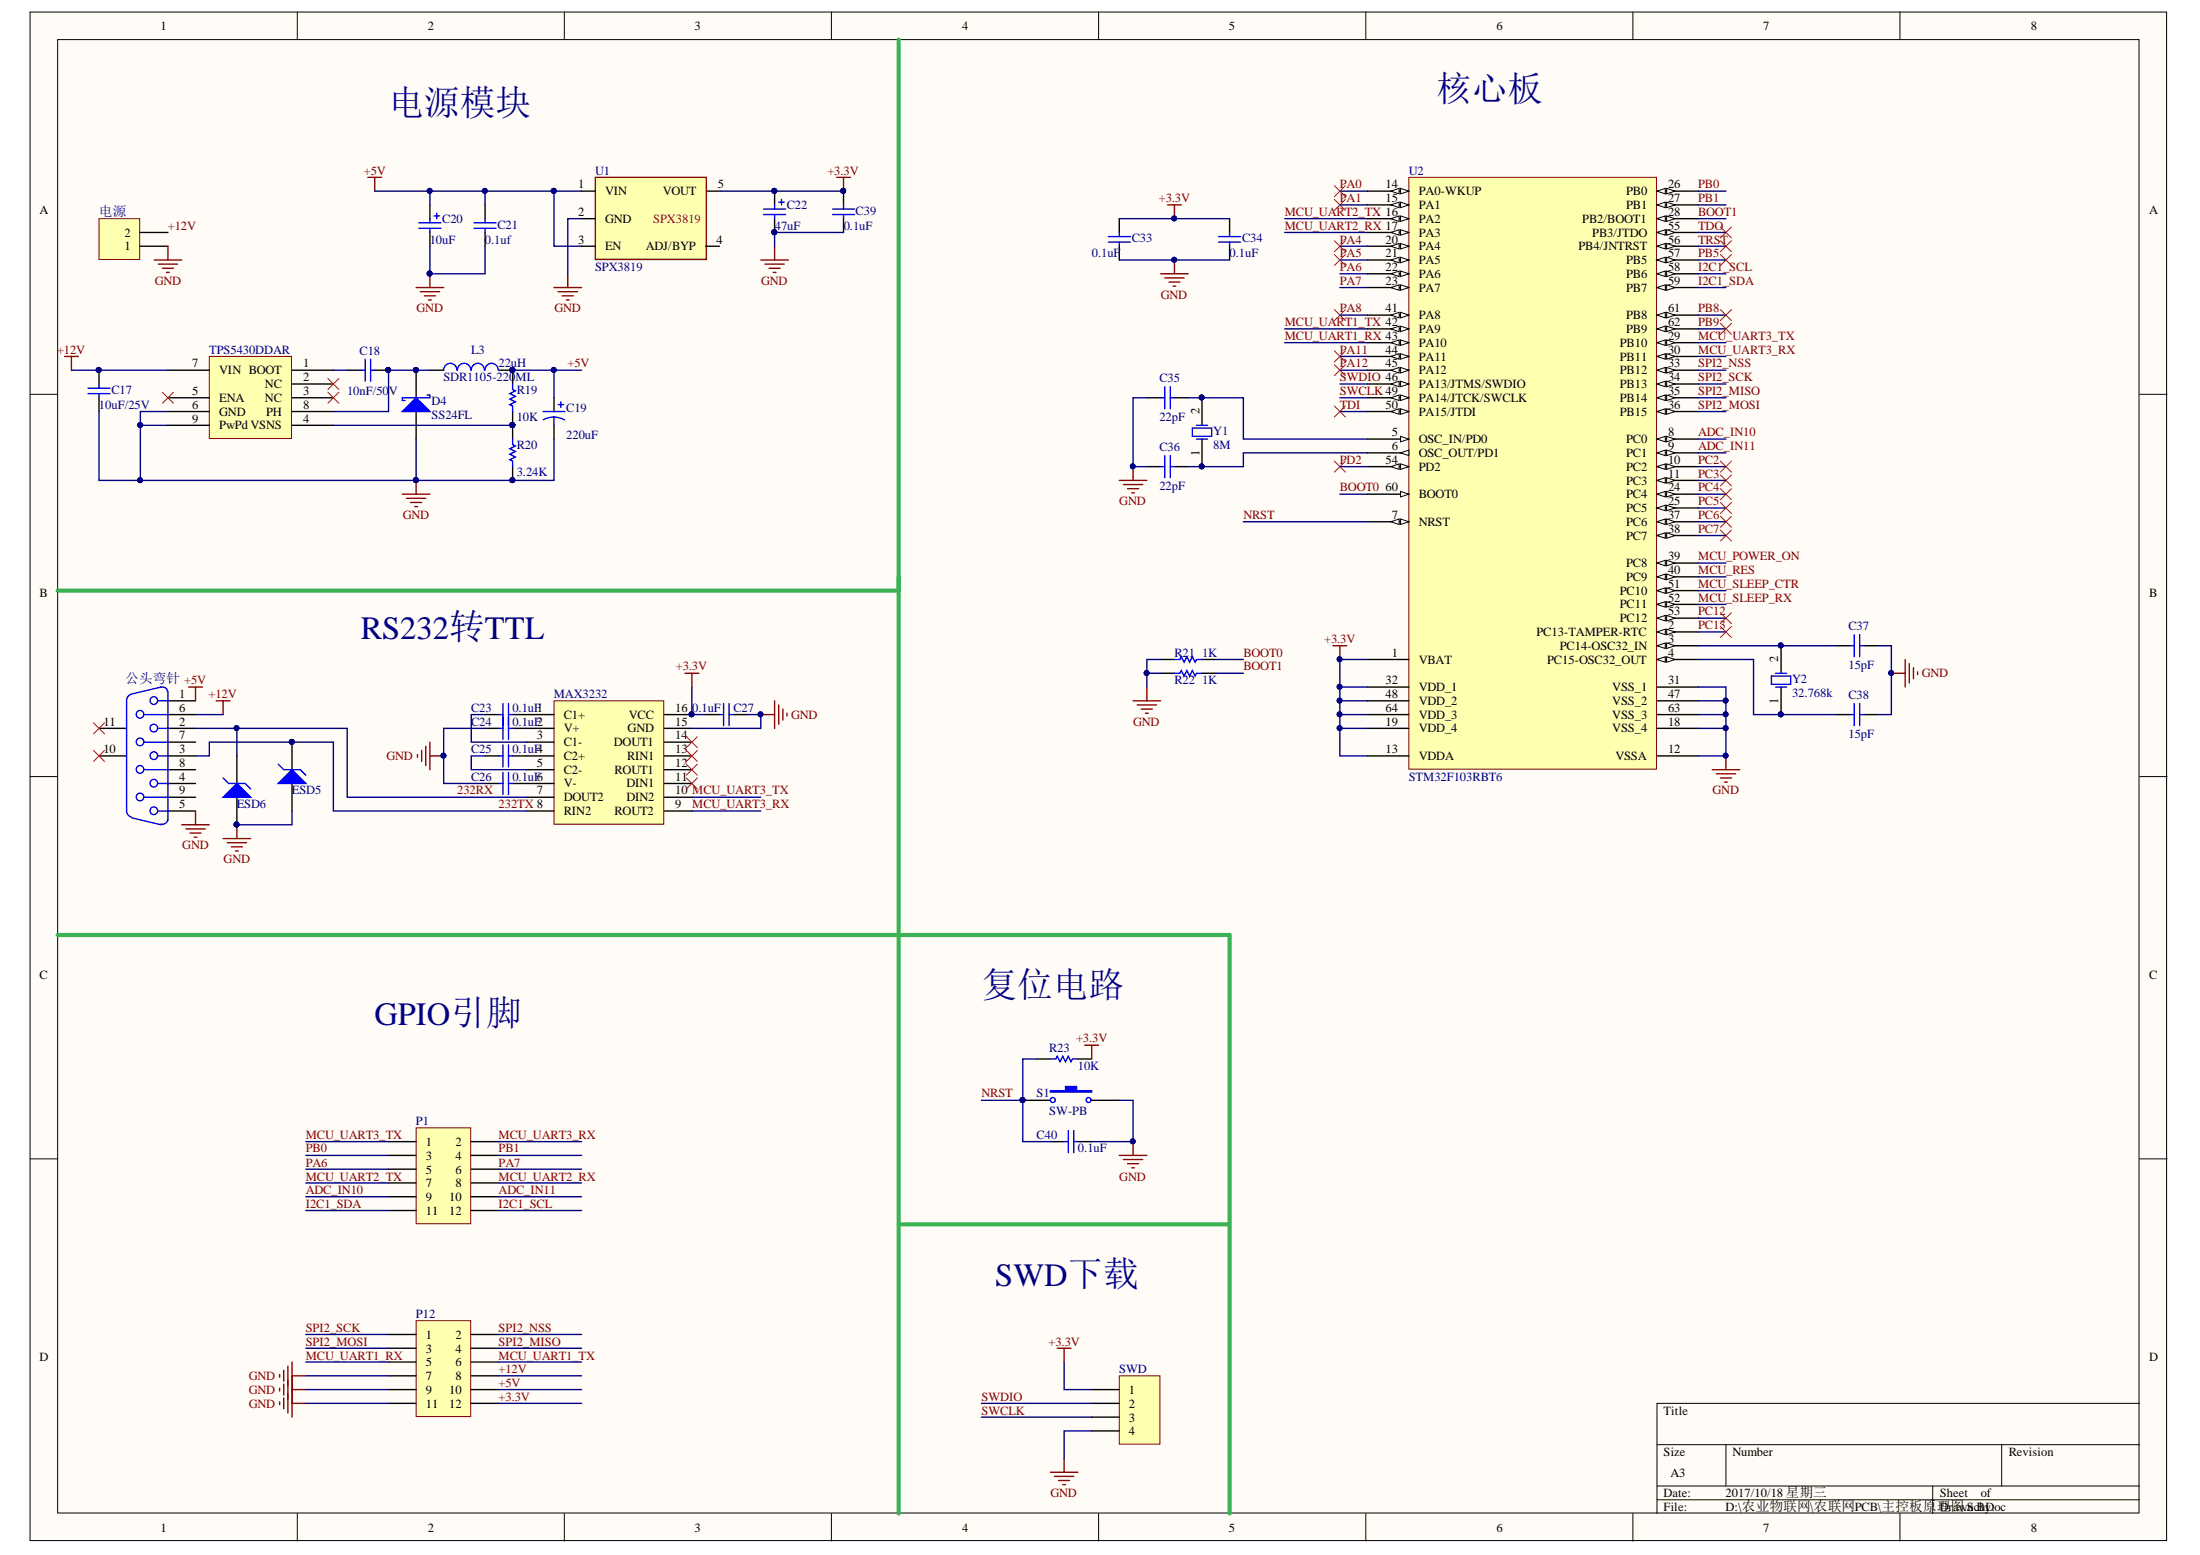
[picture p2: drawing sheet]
# Altium project 农联网.PrjPcb
1 sheet, 40 parts. Net scope: global (net labels, ports and power ports of the same name join across sheets).
Board file: 农联网PCB.PcbDoc

## Sheet 主控板原理图.SchDoc
size A3

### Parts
C17  value 10uF/25V  [1206]  (hidden comment: GRM31CR61E106KA12L)
C18  value 10nF/50V  [0805]  (hidden comment: C0805C103K5RACTU)
C19  value 220uF  [钽电容(B)]  (hidden comment: 6TPE220MAZB)
C20  value 10uF  [1206]  (hidden comment: C1206-10uF)
C21  value 0.1uf  [0805]  (hidden comment: 104)
C22  value 47uF  [1206]  (hidden comment: C1206-47uF)
C23  value 0.1uF  [0805]  (hidden comment: 104)
C24  value 0.1uF  [0805]  (hidden comment: 104)
C25  value 0.1uF  [0805]  (hidden comment: 104)
C26  value 0.1uF  [0805]  (hidden comment: 104)
C27  value 0.1uF  [0805]  (hidden comment: 104)
C33  value 0.1uF  [0805]  (hidden comment: 104)
C34  value 0.1uF  [0805]  (hidden comment: 104)
C35  value 22pF  [0805]  (hidden comment: 22)
C36  value 22pF  [0805]  (hidden comment: 22)
C37  value 15pF  [0805]  (hidden comment: 15)
C38  value 15pF  [0805]  (hidden comment: 15)
C39  value 0.1uF  [0805]  (hidden comment: 104)
C40  value 0.1uF  [0805]  (hidden comment: 104)
D4  SS24FL  [SS24fl]
ESD5  SZESD7361HT1G  [0603]  (value not drawn)
ESD6  SZESD7361HT1G  [0603]  (value not drawn)
L3  SDR1105-220ML  value 22uH  [inductor]
MAX3232  MAX3232  [MAX3232]  (value not drawn)
P1  Header 6X2  [HDR6*2]  (value not drawn)
P12  Header 6X2  [HDR6*2]  (value not drawn)
R19  10K  [0805]
R20  3.24K  [0805]
R21  1K  [0805]
R22  1K  [0805]
R23  10K  [0805]
S1  SW-PB  [key]
SWD  Header 4  [SWD]  (value not drawn)
TPS5430DDAR  TPS5430DDAR  [TPS5430]  (value not drawn)
U1  SPX3819  [SOT-23-5]
U2  STM32F103RBT6  [STM32f103RBT6]
Y1  8M  [XTAL-B]
Y2  32.768k  [XTAL-B]
公头弯针  RS232公头弯针  [RS232]  (value not drawn)
电源  DUANZI  [DUANZI]  (value not drawn)

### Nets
+3.3V: C22.1 C27.2 C33.1 C34.1 C39.2 MAX3232.16(VCC) P12.12 R23.2 SWD.1 U1.5(VOUT) U2.1(VBAT) U2.13(VDDA) U2.19(VDD_4) U2.32(VDD_1) U2.48(VDD_2) U2.64(VDD_3)
+5V: C19.1 C20.1 C21.2 L3.2 P12.10 R19.2 U1.1(VIN) U1.3(EN) 公头弯针.1
+12V: C17.1 P12.8 TPS5430DDAR.7(VIN) 公头弯针.6 电源.2
GND: C17.2 C19.2 C20.2 C21.1 C22.2 C24.1 C26.1 C27.1 C33.2 C34.2 C35.1 C36.1 C37.2 C38.2 C39.1 C40.2 D4.1(A) ESD5.1(A) ESD6.1(A) MAX3232.15(GND) P12.7 P12.9 P12.11 R20.1 R21.2 R22.2 S1.2 SWD.4 TPS5430DDAR.6(GND) TPS5430DDAR.9(PwPd) U1.2(GND) U2.12(VSSA) U2.18(VSS_4) U2.31(VSS_1) U2.47(VSS_2) U2.63(VSS_3) 公头弯针.5 电源.1
232RX: ESD6.2(K) MAX3232.7(DOUT2) 公头弯针.2
232TX: ESD5.2(K) MAX3232.8(RIN2) 公头弯针.3
ADC_IN10: P1.9 U2.8(PC0)
ADC_IN11: P1.10 U2.9(PC1)
BOOT0: R21.1 U2.60(BOOT0)
BOOT1: R22.1 U2.28(PB2/BOOT1)
I2C1_SCL: P1.12 U2.58(PB6)
I2C1_SDA: P1.11 U2.59(PB7)
MCU_POWER_ON: U2.39(PC8)
MCU_RES: U2.40(PC9)
MCU_SLEEP_CTR: U2.51(PC10)
MCU_SLEEP_RX: U2.52(PC11)
MCU_UART1_RX: P12.5 U2.43(PA10)
MCU_UART1_TX: P12.6 U2.42(PA9)
MCU_UART2_RX: P1.8 U2.17(PA3)
MCU_UART2_TX: P1.7 U2.16(PA2)
MCU_UART3_RX: MAX3232.9(ROUT2) P1.2 U2.30(PB11)
MCU_UART3_TX: MAX3232.10(DIN2) P1.1 U2.29(PB10)
NRST: C40.1 R23.1 S1.1 U2.7(NRST)
PA0: U2.14(PA0-WKUP)
PA1: U2.15(PA1)
PA4: U2.20(PA4)
PA5: U2.21(PA5)
PA6: P1.5 U2.22(PA6)
PA7: P1.6 U2.23(PA7)
PA8: U2.41(PA8)
PA11: U2.44(PA11)
PA12: U2.45(PA12)
PB0: P1.3 U2.26(PB0)
PB1: P1.4 U2.27(PB1)
PB5: U2.57(PB5)
PB8: U2.61(PB8)
PB9: U2.62(PB9)
PC2: U2.10(PC2)
PC3: U2.11(PC3)
PC4: U2.24(PC4)
PC5: U2.25(PC5)
PC6: U2.37(PC6)
PC7: U2.38(PC7)
PC12: U2.53(PC12)
PC13: U2.2(PC13-TAMPER-RTC)
PD2: U2.54(PD2)
SPI2_MISO: P12.4 U2.35(PB14)
SPI2_MOSI: P12.3 U2.36(PB15)
SPI2_NSS: P12.2 U2.33(PB12)
SPI2_SCK: P12.1 U2.34(PB13)
SWCLK: SWD.3 U2.49(PA14/JTCK/SWCLK)
SWDIO: SWD.2 U2.46(PA13/JTMS/SWDIO)
TDI: U2.50(PA15/JTDI)
TDO: U2.55(PB3/JTDO)
TRST: U2.56(PB4/JNTRST)
NetC18_1: C18.1 TPS5430DDAR.1(BOOT)
NetC18_2: C18.2 D4.2(K) L3.1 TPS5430DDAR.8(PH)
NetC23_1: C23.1 MAX3232.3(C1-)
NetC23_2: C23.2 MAX3232.1(C1+)
NetC24_2: C24.2 MAX3232.2(V+)
NetC25_1: C25.1 MAX3232.5(C2-)
NetC25_2: C25.2 MAX3232.4(C2+)
NetC26_2: C26.2 MAX3232.6(V-)
NetC35_2: C35.2 U2.5(OSC_IN/PD0) Y1.2(OSC2)
NetC36_2: C36.2 U2.6(OSC_OUT/PD1) Y1.1(OSC1)
NetC37_1: C37.1 U2.3(PC14-OSC32_IN) Y2.2(OSC2)
NetC38_1: C38.1 U2.4(PC15-OSC32_OUT) Y2.1(OSC1)
NetR19_1: R19.1 R20.2 TPS5430DDAR.4(VSNS)

Not connected (* = marked no-connect by the designer): MAX3232 11(DIN1)* 12(ROUT1)* 13(RIN1)* 14(DOUT1)*; TPS5430DDAR 2(NC)* 3(NC)* 5(ENA)*; U1 4(ADJ/BYP); 公头弯针 4 7 8 9 10(MH1)* 11(MH2)*

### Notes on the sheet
- 电源模块
- 核心板
- RS232转TTL
- 复位电路
- GPIO引脚
- SWD下载
